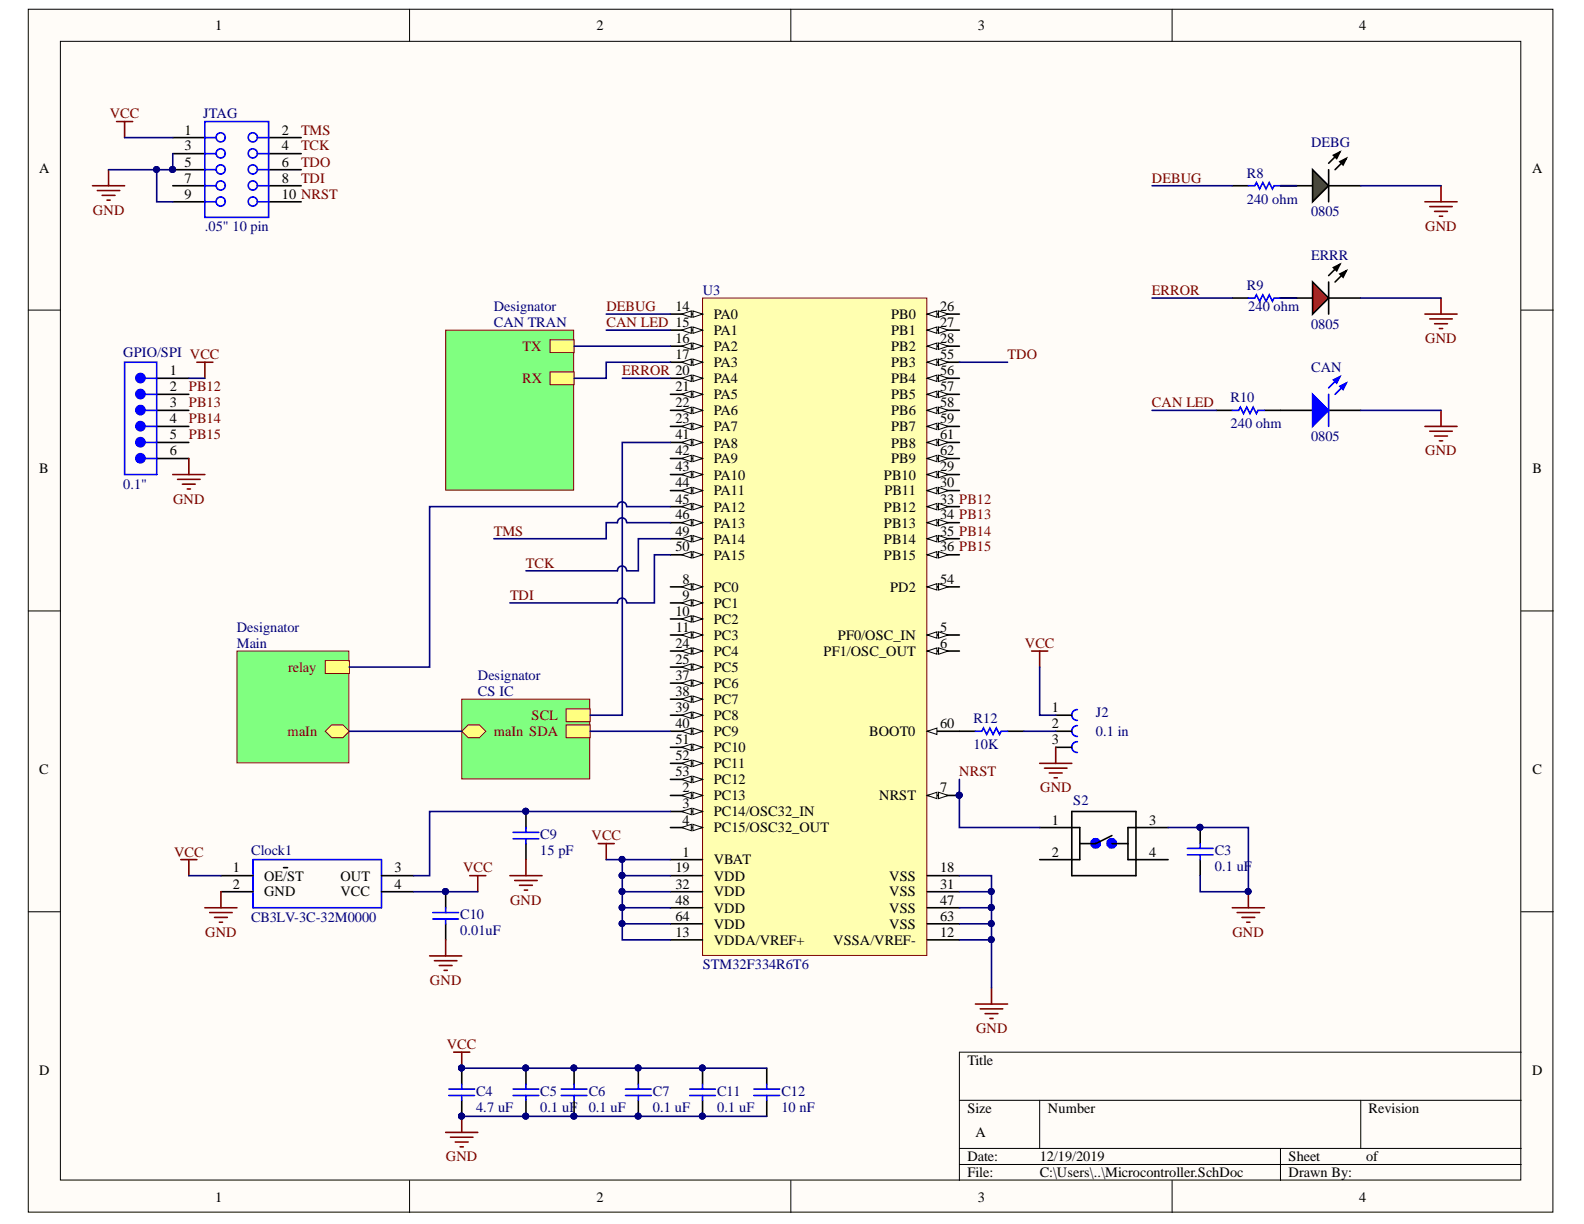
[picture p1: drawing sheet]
# Altium schematic sheet Microcontroller.SchDoc
size A

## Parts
?  LTST-C170GKT  [LTST-C170GKT_V]
C3  0.1 uF  [CAPC0805(2012)130_N]
C4  4.7 uF  [CAPC0805(2012)130_N]
C5  0.1 uF  [CAPC0805(2012)130_N]
C6  0.1 uF  [CAPC0805(2012)130_N]
C7  0.1 uF  [CAPC0805(2012)130_N]
C9  15 pF  [CAPC0805(2012)130_N]
C10  0.01uF  [CAPC0805(2012)130_N]
C11  0.1 uF  [CAPC0805(2012)130_N]
C12  10 nF  [CAPC0805(2012)130_N]
Clock1  CB3LV-3C-32M0000  [SG-636]
DS1  LTST-C170KRKT  [LTST-C170KRKT_V]
GPIO/SPI  0.1"  [SMTC-TSW-106-23-X-S]
J2  0.1 in  [61300311121]
JTAG  .05" 10 pin  [PCE-FH127H432-10-SNGRH-2.4]
LED1  150080VS75000  [0805_A]
R8  240 ohm  [RESC0805(2012)_N]
R9  240 ohm  [RESC0805(2012)_N]
R10  240 ohm  [RESC0805(2012)_N]
R12  10K  [RESC0805(2012)_N]
S2  1825910-7  [*SW_1825910-7]  (value not drawn)
U3  STM32F334R6T6  [STM-LQFP64_N]

## Sub-sheets
Designator = CS IC: SDA, SCL, maIn (bidir)
Designator = CAN TRAN: TX, RX
Designator = Main: maIn (bidir), relay

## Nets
GND: ?.C C3.1 C3.2 C4.1 C5.1 C6.1 C7.1 C9.1 C10.1 C11.1 C12.1 Clock1.2(GND) DS1.2(K) GPIO/SPI.6 J2.3 JTAG.3 JTAG.5 JTAG.9 LED1.1(K) S2.3 U3.12(VSSA/VREF-) U3.18(VSS) U3.31(VSS) U3.47(VSS) U3.63(VSS)
VCC: C4.2 C5.2 C6.2 C7.2 C10.2 C11.2 C12.2 Clock1.1(OE~{/}ST) Clock1.4(VCC) GPIO/SPI.1 J2.1 JTAG.1 U3.1(VBAT) U3.13(VDDA/VREF+) U3.19(VDD) U3.32(VDD) U3.48(VDD) U3.64(VDD)
CAN LED: LED1.2(A) R10.1 U3.62(PB9)
DEBUG: R8.1 U3.61(PB8)
ERROR: R9.2 U3.59(PB7)
NRST: JTAG.10 S2.1 U3.7(NRST)
PB12: GPIO/SPI.2 U3.33(PB12)
PB13: GPIO/SPI.3 U3.34(PB13)
PB14: GPIO/SPI.4 U3.35(PB14)
PB15: GPIO/SPI.5 U3.36(PB15)
TCK: JTAG.4 U3.49(PA14)
TDI: JTAG.8 U3.50(PA15)
TDO: JTAG.6 U3.55(PB3)
TMS: JTAG.2 U3.46(PA13)
Net?_A: ?.A R8.2
NetC9_2: C9.2 Clock1.3(OUT) U3.3(PC14/OSC32_IN)
NetDS1_1: DS1.1(A) R9.1
NetJ2_2: J2.2 R12.1
NetR12_2: R12.2 U3.60(BOOT0)
NetU3_16: U3.16(PA2) ; sheet Designator/TX
NetU3_17: U3.17(PA3) ; sheet Designator/RX
NetU3_40: U3.40(PC9) ; sheet Designator/SDA
NetU3_41: U3.41(PA8) ; sheet Designator/SCL
NetU3_45: U3.45(PA12) ; sheet Designator/relay
(unnamed): sheet Designator/maIn, sheet Designator/maIn

Not connected (* = marked no-connect by the designer): JTAG 7; R10 2; S2 2 4; U3 2(PC13) 4(PC15/OSC32_OUT) 5(PF0/OSC_IN) 6(PF1/OSC_OUT) 8(PC0) 9(PC1) 10(PC2) 11(PC3) 14(PA0) 15(PA1) 20(PA4) 21(PA5) 22(PA6) 23(PA7) 24(PC4) 25(PC5) 26(PB0) 27(PB1) 28(PB2) 29(PB10) 30(PB11) 37(PC6) 38(PC7) 39(PC8) 42(PA9) 43(PA10) 44(PA11) 51(PC10) 52(PC11) 53(PC12) 54(PD2) 56(PB4) 57(PB5) 58(PB6)
